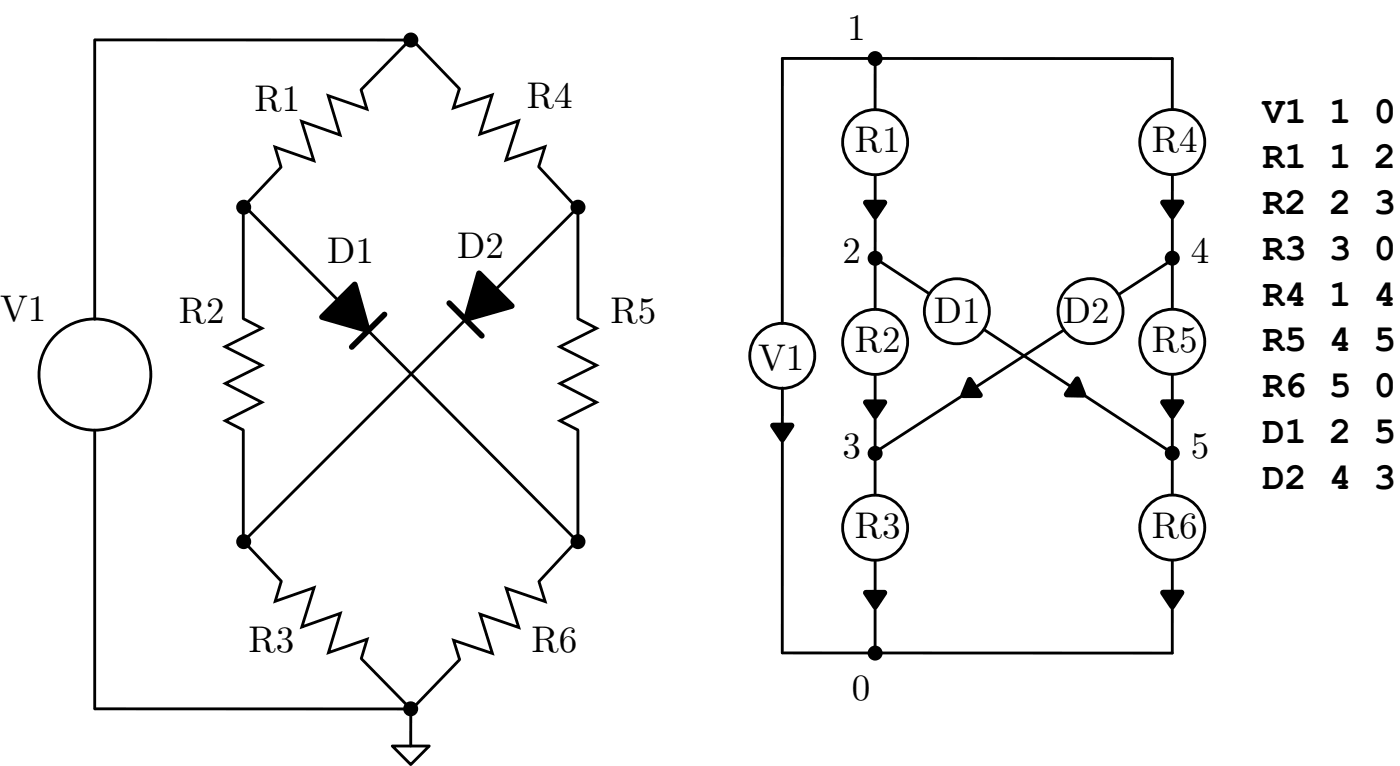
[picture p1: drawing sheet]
<svg xmlns="http://www.w3.org/2000/svg" width="86mm" height="47mm" viewBox="0 0 86 47" stroke-linecap="round" stroke-linejoin="round" font-family="sans-serif">
<path d="M15 26.5v6.9" fill="none" stroke="#000" stroke-width=".18"/>
<path d="M15 12.8v6.9z" fill="#fff"/>
<path d="M15 12.8v6.9" fill="none" stroke="#000" stroke-width=".18"/>
<path d="M15.1 33.4l20.6-20.6z" fill="#fff"/>
<path d="M35.7 12.8l-20.6 20.6M24.2 46h2.3l-1.1 1.2z" fill="none" stroke="#000" stroke-width=".18"/>
<path d="M5.8 26.5v17.2z" fill="#fff"/>
<path d="M5.8 26.5v17.2" fill="none" stroke="#000" stroke-width=".18"/>
<path d="M5.8 2.5v17.2z" fill="#fff"/>
<g fill="none" stroke="#000" stroke-width=".18">
<path d="M5.8 2.5v17.2"/>
<circle cx="5.9" cy="23.1" r="3.4"/>
</g>
<path d="M5.9 43.7l19.2 .1z" fill="#fff"/>
<path d="M15 19.7l1.2 .6-2.3 1.1 2.3 1.1-2.3 1.2 2.3 1.1-2.3 1.2 1.1 .5M5.9 43.7l19.2 .1" fill="none" stroke="#000" stroke-width=".18"/>
<circle cx="25.4" cy="43.7" r=".29" fill="#000"/>
<circle cx="25.4" cy="43.7" r=".29" fill="none" stroke="#000" stroke-width=".35"/>
<path d="M25.4 43.7v2.3z" fill="#fff"/>
<path d="M25.4 43.7v2.3" fill="none" stroke="#000" stroke-width=".18"/>
<g fill="#000">
<circle cx="54" cy="3.6" r=".29"/>
<circle cx="54" cy="40.3" r=".29"/>
</g>
<g fill="none" stroke="#000" stroke-width=".35">
<circle cx="54" cy="3.6" r=".29"/>
<circle cx="54" cy="40.3" r=".29"/>
</g>
<circle cx="48.3" cy="22" r="2.01" fill="#fff"/>
<circle cx="48.3" cy="22" r="2.01" fill="none" stroke="#000" stroke-width=".18"/>
<path d="M29.6 16.9l2 2-2.8 .8z" fill="#000"/>
<path d="M29.6 16.9l2 2-2.8 .8z" fill="none" stroke="#000" stroke-width=".35"/>
<path d="M27.7 18.7l2 2z" fill="#fff"/>
<path d="M27.7 18.7l2 2" fill="none" stroke="#000" stroke-width=".35"/>
<path d="M15.1 12.7l20.5 20.7z" fill="#fff"/>
<path d="M15.1 12.7l20.5 20.7" fill="none" stroke="#000" stroke-width=".18"/>
<path d="M19.9 19.6l2-2 .8 2.8z" fill="#000"/>
<path d="M19.9 19.6l2-2 .8 2.8z" fill="none" stroke="#000" stroke-width=".35"/>
<path d="M21.7 21.4l2-2z" fill="#fff"/>
<g fill="none" stroke="#000" stroke-width=".35">
<path d="M23.7 19.4l-2 2M47.7 26.3h1.2l-.6 .8zM66.5 23.4l.4 1-1-.1z"/>
<circle cx="54" cy="28" r=".29"/>
</g>
<g fill="#000">
<path d="M47.7 26.3h1.2l-.6 .8zM66.5 23.4l.4 1-1-.1z"/>
<circle cx="54" cy="28" r=".29"/>
</g>
<path d="M35.7 26.5v6.9z" fill="#fff"/>
<path d="M35.7 26.5v6.9" fill="none" stroke="#000" stroke-width=".18"/>
<path d="M35.7 12.8v6.9z" fill="#fff"/>
<path d="M35.7 12.8v6.9M35.7 19.7l1.1 .6-2.2 1.1 2.2 1.1-2.2 1.2 2.2 1.1-2.2 1.2 1.1 .5" fill="none" stroke="#000" stroke-width=".18"/>
<path d="M25.4 2.4l3 3.1z" fill="#fff"/>
<path d="M25.4 2.4l3 3.1" fill="none" stroke="#000" stroke-width=".18"/>
<path d="M33.3 10.3l2.3 2.5z" fill="#fff"/>
<path d="M28.4 5.5l-.4 1.2 2.4-.8-.8 2.4 2.4-.8-.8 2.4 2.4-.8-.3 1.2M33.3 10.3l2.3 2.5" fill="none" stroke="#000" stroke-width=".18"/>
<g fill="#000">
<circle cx="15" cy="12.8" r=".29"/>
<circle cx="25.4" cy="2.5" r=".29"/>
<circle cx="35.7" cy="12.8" r=".29"/>
<circle cx="15" cy="33.4" r=".29"/>
<circle cx="35.7" cy="33.4" r=".29"/>
</g>
<g fill="none" stroke="#000" stroke-width=".35">
<circle cx="15" cy="12.8" r=".29"/>
<circle cx="25.4" cy="2.5" r=".29"/>
<circle cx="35.7" cy="12.8" r=".29"/>
<circle cx="15" cy="33.4" r=".29"/>
<circle cx="35.7" cy="33.4" r=".29"/>
</g>
<path d="M5.9 2.5h19.2z" fill="#fff"/>
<path d="M5.9 2.5h19.2" fill="none" stroke="#000" stroke-width=".18"/>
<path d="M48.3 40.3h24.1z" fill="#fff"/>
<path d="M48.3 40.3h24.1" fill="none" stroke="#000" stroke-width=".18"/>
<path d="M48.3 3.6h24.1z" fill="#fff"/>
<path d="M48.3 3.6h24.1" fill="none" stroke="#000" stroke-width=".18"/>
<path d="M48.3 23.9v16.4z" fill="#fff"/>
<path d="M48.3 23.9v16.4" fill="none" stroke="#000" stroke-width=".18"/>
<path d="M48.3 3.6v16.4z" fill="#fff"/>
<path d="M48.3 3.6v16.4" fill="none" stroke="#000" stroke-width=".18"/>
<path d="M54 3.6v3.7z" fill="#fff"/>
<path d="M54 3.6v3.7" fill="none" stroke="#000" stroke-width=".18"/>
<path d="M54 34v6.3z" fill="#fff"/>
<path d="M54 34v6.3" fill="none" stroke="#000" stroke-width=".18"/>
<path d="M54 22.2v9.2z" fill="#fff"/>
<path d="M54 22.2v9.2" fill="none" stroke="#000" stroke-width=".18"/>
<path d="M54 10.5v9.5z" fill="#fff"/>
<path d="M54 10.5v9.5" fill="none" stroke="#000" stroke-width=".18"/>
<path d="M72.4 3.6v3.7z" fill="#fff"/>
<path d="M72.4 3.6v3.7" fill="none" stroke="#000" stroke-width=".18"/>
<path d="M72.4 33.7v6.6z" fill="#fff"/>
<path d="M72.4 33.7v6.6" fill="none" stroke="#000" stroke-width=".18"/>
<path d="M72.4 22.5v8.9z" fill="#fff"/>
<path d="M72.4 22.5v8.9" fill="none" stroke="#000" stroke-width=".18"/>
<path d="M72.4 9.9v10z" fill="#fff"/>
<path d="M72.4 9.9v10" fill="none" stroke="#000" stroke-width=".18"/>
<path d="M54.2 16l18.1 11.9z" fill="#fff"/>
<path d="M54.2 16l18.1 11.9" fill="none" stroke="#000" stroke-width=".18"/>
<circle cx="59.1" cy="19.2" r="2.01" fill="#fff"/>
<circle cx="59.1" cy="19.2" r="2.01" fill="none" stroke="#000" stroke-width=".18"/>
<path d="M54 27.9l18.4-11.9z" fill="#fff"/>
<path d="M72.4 16l-18.4 11.9" fill="none" stroke="#000" stroke-width=".18"/>
<circle cx="67.3" cy="19.2" r="2.01" fill="#fff"/>
<circle cx="67.3" cy="19.2" r="2.01" fill="none" stroke="#000" stroke-width=".18"/>
<g fill="#000">
<path d="M53.5 12.5h1.1l-.6 .9zM71.8 12.5h1.1l-.5 .9zM53.5 36.6h1.1l-.6 .8zM53.5 24.8h1.1l-.6 .9zM71.8 24.8h1.1l-.5 .9zM71.8 36.6h1.1l-.5 .8z"/>
<circle cx="54" cy="15.9" r=".29"/>
<circle cx="72.4" cy="15.9" r=".29"/>
<circle cx="72.4" cy="28" r=".29"/>
</g>
<g fill="none" stroke="#000" stroke-width=".35">
<path d="M53.5 12.5h1.1l-.6 .9zM71.8 12.5h1.1l-.5 .9zM53.5 36.6h1.1l-.6 .8zM53.5 24.8h1.1l-.6 .9zM71.8 24.8h1.1l-.5 .9zM71.8 36.6h1.1l-.5 .8z"/>
<circle cx="54" cy="15.9" r=".29"/>
<circle cx="72.4" cy="15.9" r=".29"/>
<circle cx="72.4" cy="28" r=".29"/>
</g>
<circle cx="54" cy="8.8" r="2.01" fill="#fff"/>
<circle cx="54" cy="8.8" r="2.01" fill="none" stroke="#000" stroke-width=".18"/>
<circle cx="72.4" cy="8.8" r="2.01" fill="#fff"/>
<circle cx="72.4" cy="8.8" r="2.01" fill="none" stroke="#000" stroke-width=".18"/>
<circle cx="54" cy="32.6" r="2.01" fill="#fff"/>
<circle cx="54" cy="32.6" r="2.01" fill="none" stroke="#000" stroke-width=".18"/>
<circle cx="72.4" cy="32.6" r="2.01" fill="#fff"/>
<circle cx="72.4" cy="32.6" r="2.01" fill="none" stroke="#000" stroke-width=".18"/>
<circle cx="54" cy="21.1" r="2.01" fill="#fff"/>
<circle cx="54" cy="21.1" r="2.01" fill="none" stroke="#000" stroke-width=".18"/>
<circle cx="72.4" cy="21.1" r="2.01" fill="#fff"/>
<circle cx="72.4" cy="21.1" r="2.01" fill="none" stroke="#000" stroke-width=".18"/>
<path d="M59.9 23.4l.6 1h-1z" fill="#000"/>
<path d="M59.9 23.4l.6 1h-1z" fill="none" stroke="#000" stroke-width=".35"/>
<path d="M25.3 2.5l-3 3z" fill="#fff"/>
<path d="M25.3 2.5l-3 3" fill="none" stroke="#000" stroke-width=".18"/>
<path d="M17.4 10.3l-2.4 2.5z" fill="#fff"/>
<path d="M17.4 10.3l-2.4 2.5M22.3 5.5l.4 1.2-2.4-.8 .7 2.4-2.4-.8 .8 2.4-2.4-.8 .3 1.2" fill="none" stroke="#000" stroke-width=".18"/>
<path d="M28.4 40.7l-3 3.1z" fill="#fff"/>
<path d="M28.4 40.7l-3 3.1" fill="none" stroke="#000" stroke-width=".18"/>
<path d="M35.6 33.4l-2.3 2.5z" fill="#fff"/>
<path d="M33.3 35.9l.4 1.2-2.4-.8 .7 2.4-2.4-.8 .8 2.4-2.4-.8 .4 1.2M35.6 33.4l-2.3 2.5" fill="none" stroke="#000" stroke-width=".18"/>
<path d="M22.3 40.7l3 3z" fill="#fff"/>
<path d="M22.3 40.7l3 3" fill="none" stroke="#000" stroke-width=".18"/>
<path d="M15 33.4l2.4 2.5z" fill="#fff"/>
<path d="M15 33.4l2.4 2.5-.4 1.2 2.4-.8-.8 2.4 2.4-.8-.7 2.4 2.4-.9-.4 1.3" fill="none" stroke="#000" stroke-width=".18"/>
<g font-size="2.3">
<text x="52.3" y="2.5">1</text>
<text x="15.7" y="6.9">R1</text>
<text x="32.5" y="6.7">R4</text>
<text x="52.8" y="9.4">R1</text>
<text x="71.1" y="9.4">R4</text>
<text x="77.9" y="7.6">V1 1 0</text>
<text x="77.9" y="10.4">R1 1 2</text>
<text x="20.2" y="16.2">D1</text>
<text x="28.2" y="15.9">D2</text>
<text x="52" y="16.2">2</text>
<text x="73.5" y="16.2">4</text>
<text x="77.9" y="13.2">R2 2 3</text>
<text x="77.9" y="16">R3 3 0</text>
<text x="0" y="19.8">V1</text>
<text x="11" y="20">R2</text>
<text x="37.7" y="20">R5</text>
<text x="46.8" y="22.8">V1</text>
<text x="52.8" y="21.7">R2</text>
<text x="57.6" y="19.9">D1</text>
<text x="65.6" y="19.9">D2</text>
<text x="71.1" y="21.7">R5</text>
<text x="77.9" y="18.9">R4 1 4</text>
<text x="77.9" y="21.7">R5 4 5</text>
<text x="52" y="28.3">3</text>
<text x="73.5" y="28.3">5</text>
<text x="77.9" y="24.5">R6 5 0</text>
<text x="77.9" y="27.3">D1 2 5</text>
<text x="52.8" y="33.2">R3</text>
<text x="71.1" y="33.2">R6</text>
<text x="77.9" y="30.1">D2 4 3</text>
<text x="15.3" y="40.2">R3</text>
<text x="32.8" y="40.2">R6</text>
<text x="52.6" y="43.2">0</text>
</g>
</svg>
